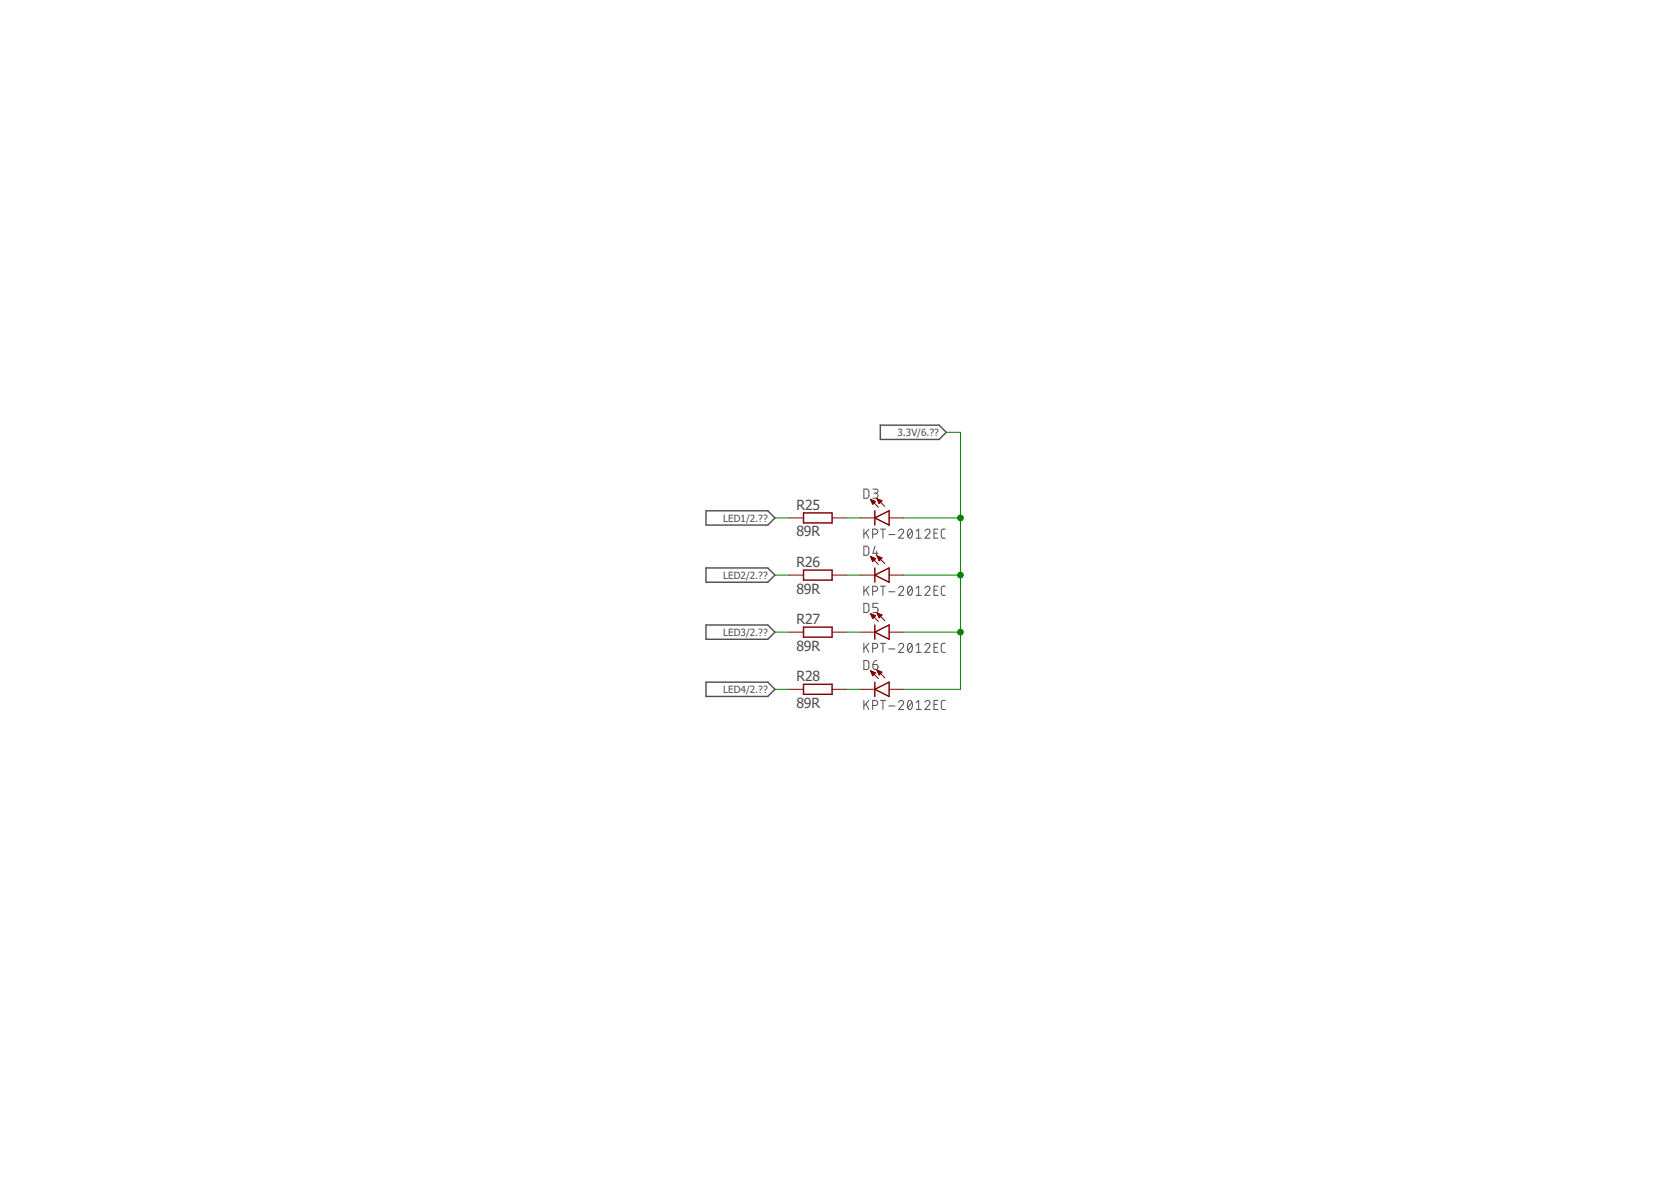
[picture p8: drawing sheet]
<svg xmlns="http://www.w3.org/2000/svg" width="297mm" height="210mm" viewBox="0 0 297 210" stroke-linecap="round" stroke-linejoin="round" font-family="sans-serif">
<g fill="none" stroke="#505050" stroke-width=".18">
<path d="M153.6 97.1l.7 .1 .2 1.1a.43 .43 0 0 1-.5 .4h-.4zM153.6 86.9h.4a.43 .43 0 0 1 .5 .5l-.2 1-.7 .2zM153.6 94v1.7M153.9 94.7l.6 1M154.5 94l-.9 1M155.1 94.9h.5a.44 .44 0 0 0 .4-.4 .44 .44 0 0 0-.4-.5h-.5v1.7M155.2 86.9h.5a.36 .36 0 0 1 .4 .4 .36 .36 0 0 1-.4 .4h-.3M155.5 97.1l-.3 1.2h.9M155.6 87.7a.46 .46 0 0 1 .5 .4 .46 .46 0 0 1-.5 .5h-.4M155.8 98v.7M156.5 94h.9M157 94v1.7"/>
<path d="M158 95h1.1M159.7 94.4a.44 .44 0 0 1 .7-.3 .44 .44 0 0 1 .1 .7l-.8 .9h.9M161.5 94.1l.3-.1a.95 .95 0 0 1 0 1.7 1 1 0 0 1-.3-1.6zM162.1 94.4l-.7 .9M162.9 94.4l.4-.4v1.7M162.9 95.7h.9M164.4 94.4a.44 .44 0 0 1 .7-.3 .44 .44 0 0 1 .1 .7l-.8 .9h.9M166 94.8h.6M166.8 94h-.8v1.7h.8M168 94l-.4 .1-.3 .3 .1 1 .2 .2 .4 .1M153.6 107.2h.4a.43 .43 0 0 1 .5 .5v.7a.44 .44 0 0 1-.5 .5h-.4zM153.6 117.4h.4a.43 .43 0 0 1 .5 .4v.8a.43 .43 0 0 1-.5 .4h-.4z"/>
<path d="M153.6 104.2v1.6M153.6 114.3v1.7M153.9 104.8l.6 1M153.9 115l.6 1M154.5 104.2l-.9 1M154.5 114.3l-.9 1M155.1 105.1h.5a.46 .46 0 0 0 .4-.5 .46 .46 0 0 0-.4-.4h-.5v1.6M155.1 115.2h.5a.44 .44 0 0 0 .4-.4 .44 .44 0 0 0-.4-.5h-.5v1.7M155.2 118.1h.5a.45 .45 0 0 1 .4 .5 .45 .45 0 0 1-.5 .4 .45 .45 0 0 1-.4-.4zM155.9 117.4a.7 .7 0 0 0-.7 .7M156.1 107.2h-.9v.7h.5a.46 .46 0 0 1 .4 .5 .46 .46 0 0 1-.4 .5h-.5M156.5 104.2h.9"/>
<path d="M156.5 114.3h.9M157 104.2v1.6M157 114.3v1.7M158 105.2h1.1M158 115.3h1.1M159.7 104.5a.44 .44 0 0 1 .7-.3 .44 .44 0 0 1 .1 .7l-.8 .9h.9M159.7 114.7a.44 .44 0 0 1 .7-.3 .44 .44 0 0 1 .1 .7l-.8 .9h.9M161.5 104.3l.3-.1a.97 .97 0 0 1 0 1.6 1.02 1.02 0 0 1-.3-1.5zM161.5 114.4l.3-.1a.95 .95 0 0 1 0 1.7 1 1 0 0 1-.3-1.6zM162.1 104.5l-.7 1M162.1 114.7l-.7 .9M162.9 105.8h.9"/>
<path d="M162.9 104.5l.4-.3v1.6M162.9 114.7l.4-.4v1.7M162.9 116h.9M164.4 104.5a.44 .44 0 0 1 .6-.3 .44 .44 0 0 1 .2 .7l-.8 .9h.9M164.4 114.7a.44 .44 0 0 1 .7-.3 .44 .44 0 0 1 .1 .7l-.8 .9h.9M166 104.9h.6M166 115.1h.6M166.8 104.2h-.8v1.6h.8M166.8 114.3h-.8v1.7h.8M168 104.2h-.4l-.3 .3 .1 1.2 .6 .1M168 114.3l-.4 .1-.3 .3 .1 1 .2 .2 .4 .1M153.6 124.5v1.6"/>
<path d="M153.9 125.1l.6 1M154.5 124.5l-.9 1M155.1 125.4h.5a.46 .46 0 0 0 .4-.5 .46 .46 0 0 0-.4-.4h-.5v1.6M156.5 124.5h.9M157 124.5v1.6M158 125.5h1.1M159.7 124.8a.44 .44 0 0 1 .7-.3 .44 .44 0 0 1 .1 .7l-.8 .9h.9M161.5 124.6l.3-.1a.97 .97 0 0 1 0 1.6 1.02 1.02 0 0 1-.3-1.5zM162.1 124.8l-.7 1M162.9 124.8l.4-.3v1.6M162.9 126.1h.9M164.4 124.8a.44 .44 0 0 1 .6-.3 .44 .44 0 0 1 .2 .7l-.8 .9h.9"/>
<path d="M166 125.2h.6M166.8 124.5h-.8v1.6h.8M168 124.5h-.4l-.3 .3 .1 1.1 .2 .2h.4"/>
</g>
<path d="M156.5 75.6h10.4l1.3 1.2-1.3 1.3h-10.4zM125.5 90.8h11l1.3 1.3-1.3 1.2h-11zM125.5 100.9h11l1.3 1.3-1.3 1.3h-11zM125.5 111.1h11l1.3 1.3-1.3 1.2h-11zM125.5 121.2h11l1.3 1.3-1.3 1.3h-11z" fill="none" stroke="#505050" stroke-width=".25"/>
<path d="M142.8 91.2h5.1v1.7h-5.1zM155.5 90.8v2.5M155.5 92.1l2.6-1.3v2.5zM142.8 101.3h5.1v1.8h-5.1zM142.8 111.5h5.1v1.7h-5.1zM155.5 102.2l2.6-1.3v2.6zM155.5 100.9v2.6M155.5 111.1v2.5M155.5 112.4l2.6-1.3v2.5zM142.8 121.6h5.1v1.8h-5.1zM155.5 121.2v2.6M155.5 122.5l2.6-1.3v2.6z" fill="none" stroke="#800000" stroke-width=".25"/>
<g fill="none" stroke="#800000" stroke-width=".18">
<path d="M140.3 92.1h2.5M147.9 92.1h2.5M153 92.1h2.5M154.7 98.9l1.4 1.4M154.7 98.9l.9 .4M154.7 98.9l.4 .9 .5-.5M154.7 88.8l1.4 1.3M154.7 88.8l.9 .3M154.7 88.8l.4 .8 .5-.5M154.8 98.9h.1M154.8 88.8h.1M154.8 99h.3"/>
<path d="M154.8 88.9h.3M154.9 99.2h.5M154.9 89h.5M154.9 99.3h.7M154.9 89.2h.7M155 99.4h.5M155 89.3h.5M155 99.5h.4M155 89.4h.4M155.1 99.7h.2M155.1 89.5h.2M155.1 99.8h.1"/>
<path d="M155.9 98.8l1.4 1.4M155.9 98.8l.9 .4M155.9 98.8l.4 .9 .5-.5M155.9 88.6l1.4 1.4M155.9 88.6l.9 .4-.5 .5zM155.9 98.8h.1M155.9 88.7h.1M156 98.9h.2M156 88.8h.3M156 99h.5M156 88.9h.6M156.1 99.2h.7"/>
<path d="M156.1 89h.7M156.1 99.3h.6M156.1 89.2h.5M156.2 99.4h.3M156.2 89.3h.3M156.2 99.5h.2M156.2 89.4h.2M156.3 99.7h.1M158.1 92.1h2.5M140.3 102.2h2.5M140.3 112.4h2.5M147.9 102.2h2.5"/>
<path d="M147.9 112.4h2.5M153 102.2h2.5M153 112.4h2.5M154.7 109.1l1.4 1.3M154.7 109.1l.9 .3-.5 .5zM154.7 119.2l1.4 1.4M154.7 119.2l.9 .4-.5 .5zM154.8 109.2h.2M154.8 119.3h.1M154.8 119.4h.4M154.9 109.3h.4M154.9 109.4h.7"/>
<path d="M154.9 119.5h.6M154.9 119.7h.7M155 109.5h.6M155 109.6h.4M155 119.8h.5M155 119.9h.3M155.1 109.8h.2M155.1 109.9h.1M155.9 108.9l1.4 1.4M155.9 108.9l.9 .4-.5 .5zM155.9 119.1l1.4 1.4M155.9 119.1l.9 .4-.5 .5z"/>
<path d="M155.9 119.2h.2M156 109.1h.2M156 119.3h.4M156 109.2h.4M156 109.3h.7M156 119.4h.7M156.1 119.5h.6M156.1 109.4h.6M156.1 109.5h.5M156.1 119.7h.5M156.2 119.8h.3M156.2 109.6h.2"/>
<path d="M156.3 109.8h.1M156.3 119.9h.1M158.1 102.2h2.5M158.1 112.4h2.5M140.3 122.5h2.5M147.9 122.5h2.5M153 122.5h2.5M155.1 120h.1M158.1 122.5h2.5"/>
</g>
<path d="M168.2 76.8h2.5v45.7h-10.1M137.8 92.1h2.5M150.4 92.1h2.6M160.6 92.1h10.1M137.8 102.2h2.5M137.8 112.4h2.5M150.4 102.2h2.6M150.4 112.4h2.6M160.6 102.2h10.1M160.6 112.4h10.1M137.8 122.5h2.5M150.4 122.5h2.6" fill="none" stroke="#008000" stroke-width=".18"/>
<g fill="#008000" stroke="#008000" stroke-width=".18">
<circle cx="170.7" cy="92.1" r=".51"/>
<circle cx="170.7" cy="102.2" r=".51"/>
<circle cx="170.7" cy="112.4" r=".51"/>
</g>
<g font-size="2.5" fill="#505050">
<text x="141.6" y="95.4">89R</text>
<text x="141.6" y="90.6">R25</text>
<text x="141.6" y="100.7">R26</text>
<text x="141.6" y="105.5">89R</text>
<text x="141.6" y="110.9">R27</text>
<text x="141.6" y="115.7">89R</text>
<text x="141.6" y="125.8">89R</text>
<text x="141.6" y="121">R28</text>
</g>
<g font-size="1.8" fill="#505050">
<text x="159.5" y="77.5">3.3V/6.??</text>
<text x="128.5" y="92.7">LED1/2.??</text>
<text x="128.5" y="102.8">LED2/2.??</text>
<text x="128.5" y="113">LED3/2.??</text>
<text x="128.5" y="123.1">LED4/2.??</text>
</g>
</svg>
